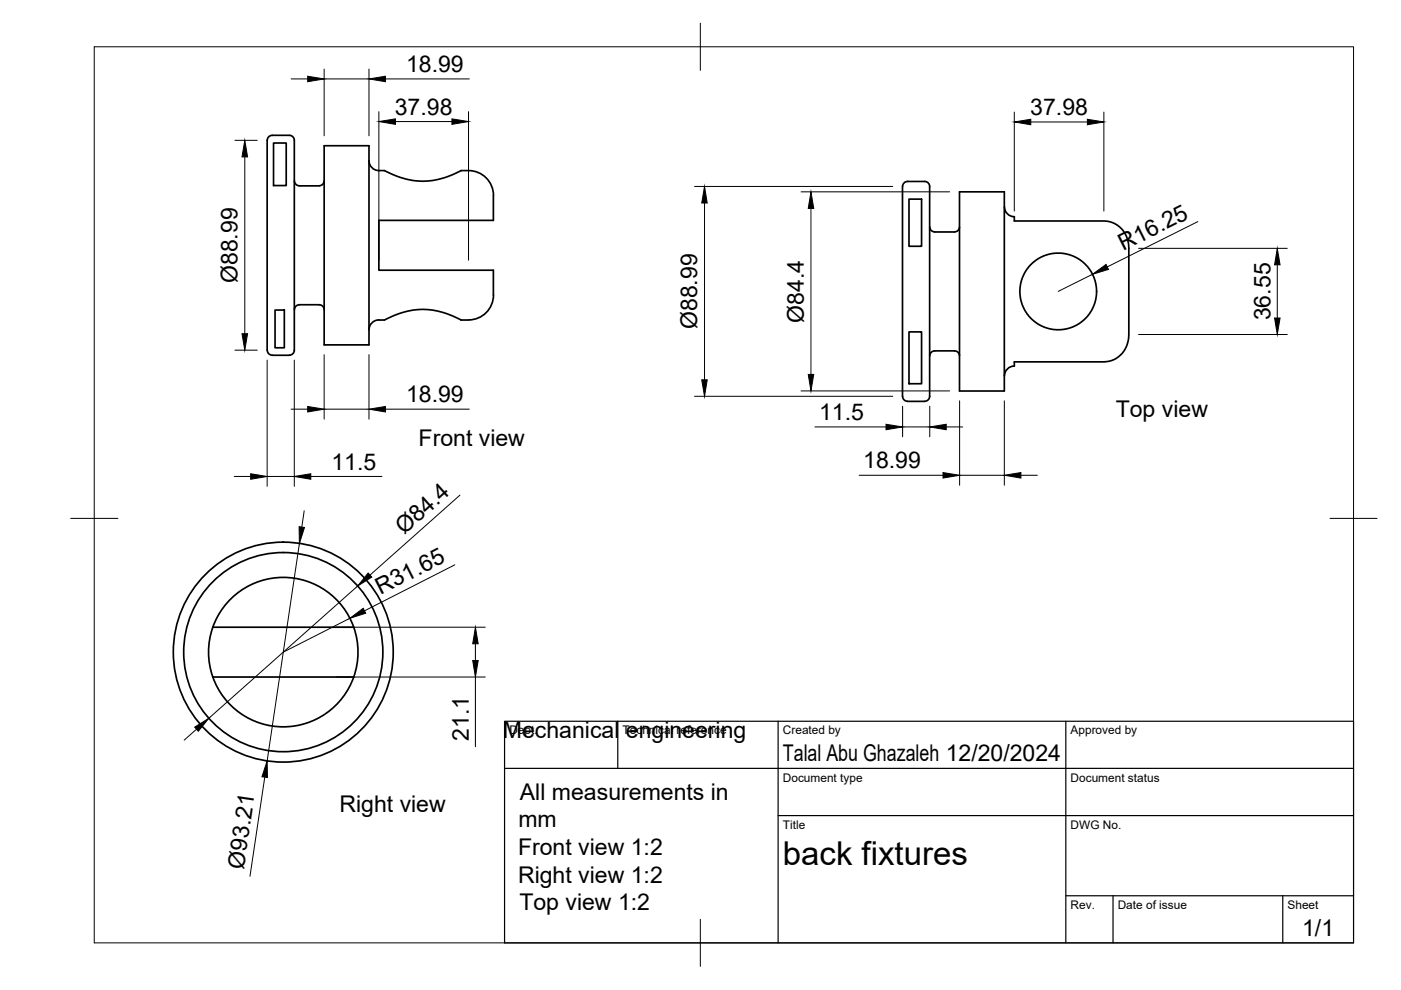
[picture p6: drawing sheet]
<svg xmlns="http://www.w3.org/2000/svg" width="297mm" height="210mm" viewBox="0 0 297 210" stroke-linecap="round" stroke-linejoin="round" font-family="sans-serif">
<!-- layer: Visible -->
<g fill="none" stroke="#000" stroke-width=".36">
<path d="M57.1 28.9l.6-.2h3.7a1.29 1.29 0 0 1 1 1.7v42.9a1.86 1.86 0 0 1-.7 2h-4a1.31 1.31 0 0 1-1.1-1.7v-42.8a2.15 2.15 0 0 1 .5-1.9zM58 30.3h2.7v9h-2.7zM62.4 38.3a1.05 1.05 0 0 0 1.1 1.1h4.2a1.09 1.09 0 0 0 1-1.1M68.7 30.9h9.5v42.2h-9.5zM78.2 34.1a2.11 2.11 0 0 0 2.1 2.1M80.3 36.2h1.3a15.8 15.8 0 0 0 16.2 0 6 6 0 0 1 5.8 2.1 7.8 7.8 0 0 1 1 4.6v3.8h-24.3v10.6h24.3v4.3a5.4 5.4 0 0 1-5.3 6.2h-1.6a15.8 15.8 0 0 0-16.2 .1h-1.2M192.7 42.2h2.7v10h-2.7zM197.1 48.1a1.05 1.05 0 0 0 1.1 1.1h4.2a1.09 1.09 0 0 0 1-1.1M203.4 40.7h9.5v42.2h-9.5zM213 43.8a2.18 2.18 0 0 0 2.1 2.2v.9h19.6l1.5 .4 1.2 .8 1.3 1.7 .6 2.1v16.7a9.3 9.3 0 0 1-1.1 5.9 5.1 5.1 0 0 1-4.1 2.2h-19v.9M58.3 65.7h2v8h-2zM68.7 65.7a1.05 1.05 0 0 0-1-1.1h-4.2a1.05 1.05 0 0 0-1.1 1.1"/>
<path d="M80.3 67.8a2.11 2.11 0 0 0-2.1 2.1M192.7 70.4h2.7v11h-2.7zM197.1 75.4a1.05 1.05 0 0 1 1.1-1h4.2a1.05 1.05 0 0 1 1 1M215.1 77.6a2.11 2.11 0 0 0-2.1 2.1M191.3 84v-43.5a1.87 1.87 0 0 1 .8-2h3.9a1.29 1.29 0 0 1 1.1 1.7v43.8M191.4 84a1.05 1.05 0 0 0 1 1.1M192.4 85.1h3.6M197.1 84a1.05 1.05 0 0 1-1 1.1M45.1 133a15.8 15.8 0 0 0 0 10.5M45.1 133h29.9M75 133a15.8 15.8 0 0 0-14.9-10.6 15.8 15.8 0 0 0-15 10.6M75 133a15.8 15.8 0 0 1 0 10.5"/>
<path d="M45.1 143.5h29.9M75 143.5a15.8 15.8 0 0 1-14.9 10.6 15.8 15.8 0 0 1-15-10.6"/>
<circle cx="224.4" cy="61.8" r="8.1"/>
<circle cx="60.1" cy="138.3" r="23.3"/>
<circle cx="60.1" cy="138.3" r="21.1"/>
</g>
<!-- layer: BORDER -->
<path d="M20 9.9h267v190h-267zM148.5 4.9v10M15 109.9h10M282 109.9h10M148.5 194.9v10" fill="none" stroke="#000" stroke-width=".21"/>
<!-- layer: TITLEBLOCK -->
<path d="M107 152.9h180v47h-180zM131 152.9v10M165 152.9v47M226 152.9v47M107 162.9h180M165 172.9h122M226 189.9h61M236 189.9v10M272 189.9v10" fill="none" stroke="#000" stroke-width=".25"/>
<!-- layer: FD_Dimensions -->
<g fill="none" stroke="#000" stroke-width=".21">
<path d="M61.7 16.7h3.5M68.7 14.6v14.2M68.7 16.7h9.5M78.2 14.6v14.2M81.7 16.7h17.8M49.8 29.8h4.7M51.9 33.3v37.5M80.3 23.7v31.5M83.8 25.8h12M99.3 23.7v31.5M147.3 39.5h42M215.1 23.8v21"/>
<path d="M218.5 25.9h12M234 23.8v21M149.4 43v37.5M169.8 40.7h31.5M171.9 44.2v35.2M231.6 58.2l-7.2 3.6M241.4 52.7h31.5M254 47l-19.2 9.6M270.8 56.1v11.3M49.8 74.2h4.7M56.6 76.3v26.8M62.4 76.3v26.8"/>
<path d="M68.7 75.2v13.7M78.2 75.2v13.7M241.4 70.9h31.5M61.7 86.8h3.5M68.7 86.8h9.5M81.7 86.8h17.8M147.3 84h42M169.8 82.9h31.5M172.8 90.5h15.1M191.4 86.1v6.5M191.4 90.5h5.7M197.1 86.1v6.5"/>
<path d="M200.6 90.5h3.5M203.5 85v17.9M212.9 85v17.9M49.7 101h3.4M56.6 101h5.8M63.5 115.2l-6.9 46.1M64.5 108.3l-.5 3.5M65.9 101h15.1M96.4 119.8l-19.1 9.7M97.5 105l-19.1 16.9M182.2 100.8h17.7M203.5 100.8h9.4"/>
<path d="M216.5 100.8h3.4M71.3 133h31.6M74.2 131.1l-14.2 7.2M75.8 124.3l-31.5 28M100.8 136.5v3.6M41.7 154.6l-2.6 2.3M71.3 143.5h31.6M100.8 143.5v14.8M56.1 164.8l-3.1 21"/>
</g>
<g fill="#000" stroke="#000" stroke-width=".21">
<path d="M65.2 16.2l3.5 .5-3.5 .6zM78.2 16.7l3.5-.5v1.1zM51.9 29.8l.6 3.5h-1.2zM80.3 25.8l3.5-.6v1.2zM95.8 25.2l3.5 .6-3.5 .6zM215.1 25.9l3.4-.6v1.2zM230.5 25.3l3.5 .6-3.5 .6zM149.4 39.5l.5 3.5h-1.1zM171.9 40.7l.6 3.5h-1.1zM231.6 58.2l2.9-2.1 .5 1zM270.8 52.7l.6 3.4h-1.2zM51.3 70.8h1.2l-.6 3.4z"/>
<path d="M171.4 79.4h1.1l-.6 3.5zM270.2 67.4h1.2l-.6 3.5zM65.2 86.2l3.5 .6-3.5 .5zM78.2 86.8l3.5-.6v1.1zM148.8 80.5h1.1l-.5 3.5zM187.9 90l3.5 .5-3.5 .6zM197.1 90.5l3.5-.5v1.1zM53.1 100.4l3.5 .6-3.5 .6zM63.4 111.7l1.2 .1-1.1 3.4zM62.4 101l3.5-.6v1.2zM199.9 100.2l3.6 .6-3.6 .6zM212.9 100.8l3.6-.6v1.2z"/>
<path d="M74.2 131.1l2.8-2.1 .5 1zM78.1 121.5l.7 .9-3 1.9zM100.8 133l.6 3.5h-1.2zM41.3 154.2l3-1.9-2.2 2.7zM100.2 140.1h1.2l-.6 3.4zM56.6 161.3l.1 3.6-1.2-.2z"/>
</g>
<text font-size="7" x="166" y="183.4">back fixtures</text>
<g font-size="4.9">
<text x="86.1" y="15.3">18.99</text>
<text x="83.7" y="24.3">37.98</text>
<text x="218.4" y="24.4">37.98</text>
<text x="238.1" y="53.3" transform="rotate(-27 238.1 53.3)">R16.25</text>
<text x="50.4" y="60" transform="rotate(-90 50.4 60)">Ø88.99</text>
<text x="147.8" y="69.8" transform="rotate(-90 147.8 69.8)">Ø88.99</text>
<text x="170.4" y="68.4" transform="rotate(-90 170.4 68.4)">Ø84.4</text>
<text x="269.3" y="67.9" transform="rotate(-90 269.3 67.9)">36.55</text>
<text x="86.1" y="85.3">18.99</text>
<text x="173.7" y="89.1">11.5</text>
<text x="236.6" y="88.4">Top view</text>
<text x="88.8" y="94.6">Front view</text>
<text x="70.3" y="99.6">11.5</text>
<text x="183" y="99.3">18.99</text>
<text x="85.7" y="113.4" transform="rotate(-42 85.7 113.4)">Ø84.4</text>
<text x="80.6" y="126.1" transform="rotate(-27 80.6 126.1)">R31.65</text>
<text x="99.4" y="157.1" transform="rotate(-90 99.4 157.1)">21.1</text>
<text x="106.6" y="156.4">Mechanical engineering</text>
<text x="166" y="161.4">Talal Abu Ghazaleh 12/20/2024</text>
<text x="72" y="172.1">Right view</text>
<text x="110.2" y="169.6">All measurements in</text>
<text x="109.9" y="175.4">mm</text>
<text x="51.7" y="184.4" transform="rotate(-82 51.7 184.4)">Ø93.21</text>
<text x="109.8" y="181.3">Front view 1:2</text>
<text x="109.8" y="187.1">Right view 1:2</text>
<text x="110.1" y="193">Top view 1:2</text>
<text x="276.1" y="198.6">1/1</text>
</g>
<g font-size="2.5">
<text x="108" y="155.7">Dept.</text>
<text x="132" y="155.7">Technical reference</text>
<text x="166" y="155.7">Created by</text>
<text x="227" y="155.7">Approved by</text>
<text x="166" y="165.7">Document type</text>
<text x="227" y="165.7">Document status</text>
<text x="166" y="175.7">Title</text>
<text x="227" y="175.7">DWG No.</text>
<text x="227" y="192.7">Rev.</text>
<text x="237" y="192.7">Date of issue</text>
<text x="273" y="192.7">Sheet</text>
</g>
</svg>
